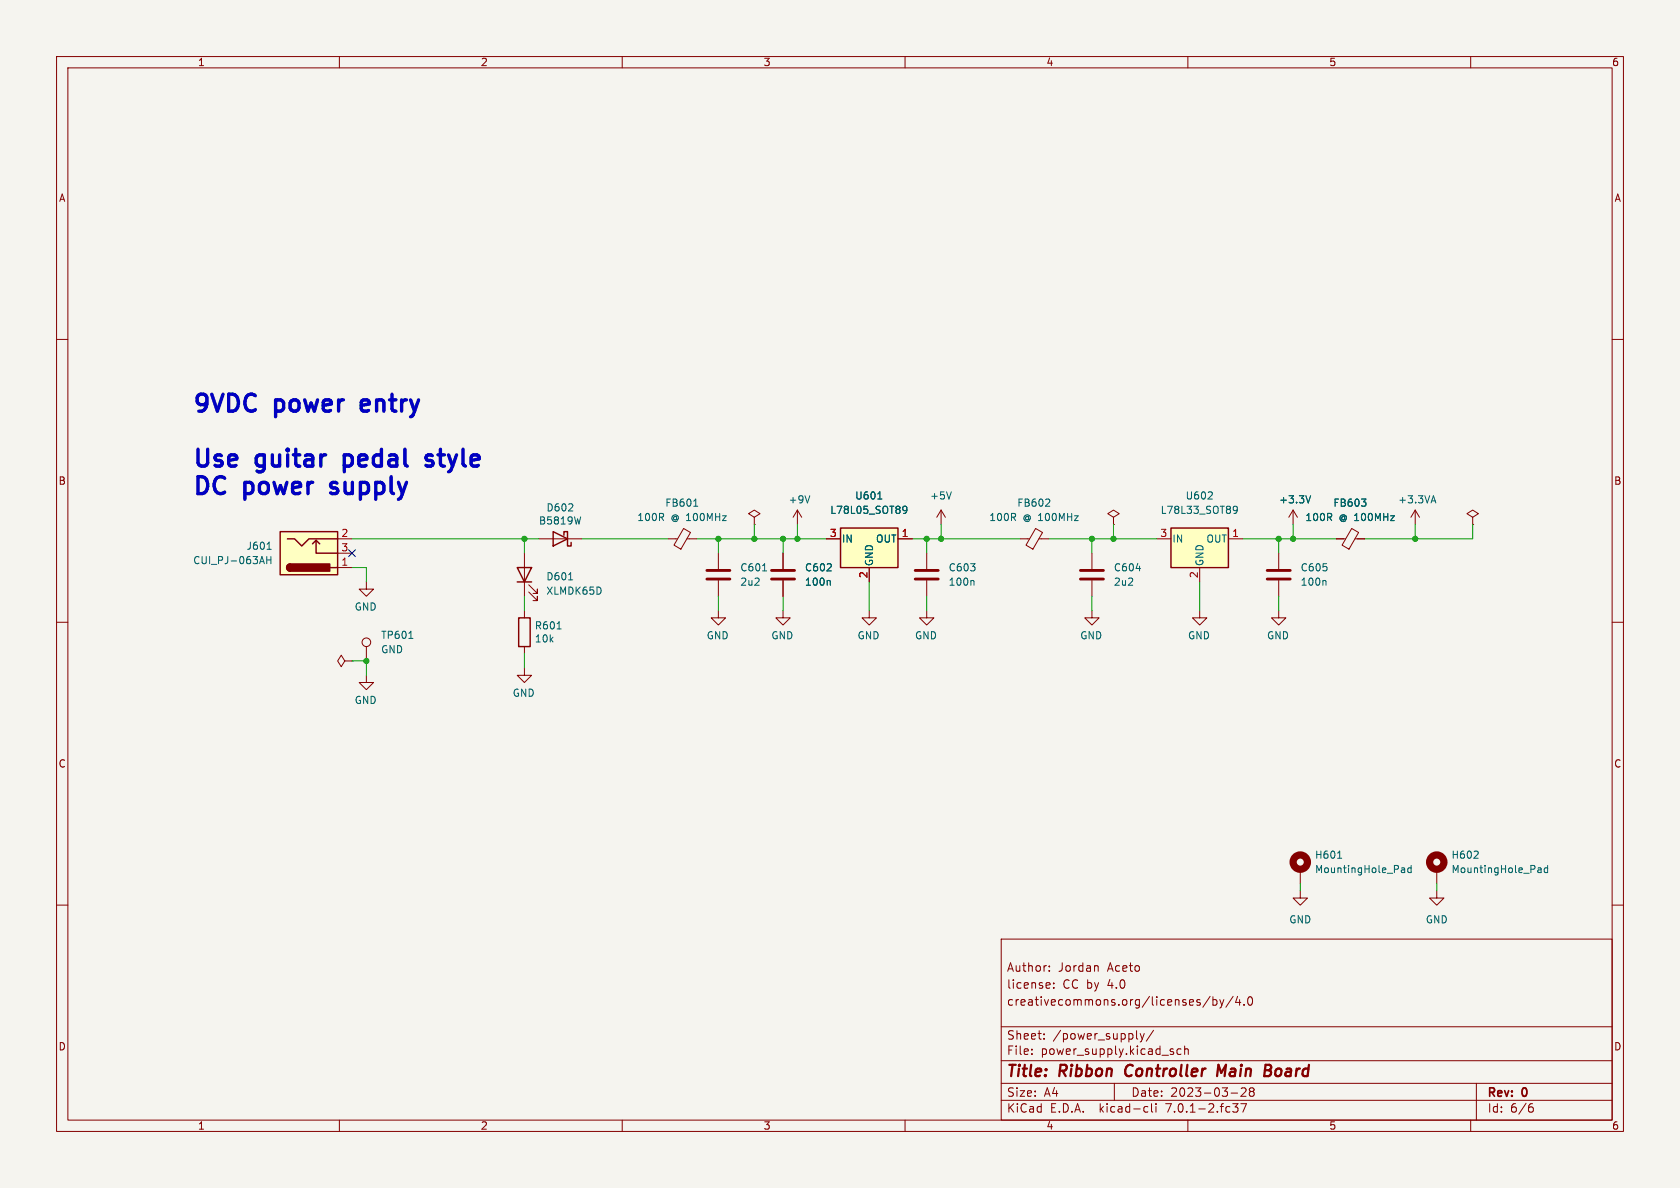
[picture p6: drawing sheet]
<svg xmlns="http://www.w3.org/2000/svg" width="297mm" height="210mm" viewBox="0 0 297 210" stroke-linecap="round" stroke-linejoin="round" font-family="sans-serif">
<path d="M0 0h297v210h-297z" fill="#f5f4ef" stroke="#f5f4ef" stroke-width=".18"/>
<g fill="none" stroke="#840000" stroke-width=".18">
<path d="M10 10h277v190h-277zM12 12h273v186h-273zM60 10v2M110 10v2M160 10v2M210 10v2M260 10v2M10 60h2M285 60h2M59.7 95.3h2.5M59.7 97.8h2.5M92.7 97.8v7.6"/>
<path d="M95.2 95.3h7.7M118.1 95.3h1.7M120.9 93.4l1.2 .7-1.7 3-1.2-.7zM121.4 95.3h1.8M127 97.8v2.8M133.3 91.4l1.1-.6-1.1-.6-1 .6 1 .6v1.3M133.3 92.7h.1M138.4 97.8v2.8M141 90.2l-.8 1.2M141 90.2v2.5M141 90.2l.7 1.2M146 95.3h2.6"/>
<path d="M158.7 95.3h2.6M163.8 97.8v2.8M166.4 90.2l-.8 1.2M166.4 90.2v2.5M166.4 90.2l.7 1.2M180.3 95.3h1.7M183.1 93.4l1.2 .7-1.7 3-1.2-.7zM183.7 95.3h1.7M193 97.8v2.8M196.8 91.4l1.1-.6-1.1-.6-1 .6 1 .6v1.3M196.8 92.7h.1M204.5 95.3h2.5"/>
<path d="M217.2 95.3h2.5M226.1 97.8v2.8M228.6 90.2l-.8 1.2M228.6 90.2v2.5M228.6 90.2l.8 1.2M236.2 95.3h1.7M239 93.4l1.2 .7-1.7 3-1.2-.7zM239.5 95.3h1.8M250.2 90.2l-.8 1.2M250.2 90.2v2.5M250.2 90.2l.8 1.2M260.3 91.4l1.1-.6-1.1-.6-1 .6 1 .6v1.3"/>
<path d="M260.3 92.7h.1M10 110h2M59.7 100.3h2.5M61 116.8l-.7-1-.6 1 .6 1.1 .7-1.1h1.2M62.2 116.8h.1M64.8 102.9v1.2h-1.3l1.3 1.3 1.2-1.3h-1.2M64.8 119.4v1.3h-1.3l1.3 1.2 1.2-1.2h-1.2M64.8 114.3v2.5M92.7 118.1v1.3h-1.3l1.3 1.3 1.3-1.3h-1.3M92.7 108v1.2M92.7 114.3v1.3M93.5 104.6l1.5 1.6v-.8v.8h-.8"/>
<path d="M93.5 103.4l1.5 1.5v-.8v.8h-.8M127 108v1.2h-1.3l1.3 1.3 1.3-1.3h-1.3M127 102.6v2.8M138.4 108v1.2h-1.2l1.2 1.3 1.3-1.3h-1.3M138.4 102.6v2.8M153.7 108v1.2h-1.3l1.3 1.3 1.2-1.3h-1.2M153.7 100.3v2.6M163.8 108v1.2h-1.2l1.2 1.3 1.3-1.3h-1.3M163.8 102.6v2.8M193 108v1.2h-1.2l1.2 1.3 1.3-1.3h-1.3M193 102.6v2.8M212.1 108v1.2h-1.3l1.3 1.3 1.3-1.3h-1.3"/>
<path d="M212.1 100.3v2.6M226.1 108v1.2h-1.3l1.3 1.3 1.2-1.3h-1.2M226.1 102.6v2.8M285 110h2M10 160h2M229.9 157.5v1.3h1.2l-1.2 1.2-1.3-1.2h1.3M229.9 153.7v2.5M254 157.5v1.3h1.3l-1.3 1.2-1.3-1.2h1.3M254 153.7v2.5M285 160h2M177 166h108v32h-108zM185.5 171.6v.1"/>
<path d="M185.5 170.8v.1M185.6 173.8v.3l-.7 .1M186.3 174.6v.1M186.3 173.8v.1M193.9 170.7l.2 .2v.8M213.9 176.1l-1.3 2M214.4 176.2v1.5M214.4 176.8l.5-.1 .2 .3v.4l-.1 .2h-.6M215.6 176.7l.4 1M216 177.7l-.1 .4-.3 .1M216.4 176.7l-.4 1M218 176.1l-1.3 2"/>
<path d="M218.8 176.1l-.4 1.1h1M219.1 176.7v1M219.9 177.6v.1M220.7 176.3l.2-.1a.81 .81 0 0 1 .6 .6 .81 .81 0 0 1-.3 .8l-.1 .1a.81 .81 0 0 1-.4-1.4zM60 198v2M110 198v2M160 198v2M177 194.5h108M177 191.5h108M177 187.5h108M177 181.5h108M182.4 186.3v.1"/>
<path d="M182.4 185.5v.1M184.6 183.6v.1M184.6 182.8v.1M197 191.5v3M200.9 183.5l.2 .2M201.6 182.7l.3 1M201.9 183.7l-.1 .4-.2 .1M202.3 182.7l-.4 1M202.5 195.6l.4 .1M202.9 196.5l-.4 .1M203.6 195.1v1.3l.2 .2M203.9 182.1l-1.3 2"/>
<path d="M204.4 195.1v.1M204.4 195.6v1M207.3 185.9l.2 .2-.2 .3M207.3 185.4l.1 .1M208.8 185.5l-.4-.1-.3 .3v.4l.1 .2h.6M209.4 185.5l.2-.1 .4 .1 .1 .9M209.4 184.9v1.5M210 198v2M217.6 193.2h1.2M217.9 195.1h1l-.5 .6 .4 .1v.7l-.2 .1h-.5l-.2-.1M219.4 195.1h1l-.7 1.5M219.4 192.4l.6-.1 .2 .1 .1 .3-.9 1.1h.9"/>
<path d="M221.1 192.9l-.2-.2 .2-.4h.3l.3 .3-.3 .3M221.1 192.9l-.2 .3v.5l.2 .1h.3l.3-.3-.1-.4-.2-.2M221.1 192.9h.3M260 198v2M261 191.5v6.5M270.5 195.7h.4l.2 .3-.1 .5-.5 .1M270.9 195.1l-.4 .1"/>
<circle cx="64.8" cy="113.5" r=".76"/>
</g>
<path d="M199.1 188.7l-.2 .7 .1 .4M215.9 189.7l-.5-1.5-.2 2M223.6 189.2h.7M223.7 188.2h.7l.3 .2M224.3 189.2l.3 .1 .1 .3M224.7 189.9l-.4 .3h-.8M224.7 188.8l-.4 .4" fill="none" stroke="#840000" stroke-width=".4"/>
<path d="M125 102.4h4M125 100.8h4M136.4 102.4h4.1M136.4 100.8h4.1M161.8 102.4h4.1M161.8 100.8h4.1M191 102.4h4.1M191 100.8h4.1M224 102.4h4.1M224 100.8h4.1" fill="none" stroke="#840000" stroke-width=".51"/>
<g fill="none" stroke="#006464" stroke-width=".18">
<path d="M46.3 98.4l.4 1.2M47.2 98.4v1.2M47.2 99h.7M47.2 97.1h.7M47.9 98.4v1.2M102.7 91.4l-.3 1.2M122.6 89.5h.8M143.2 87.6l-.5 1.3M155.2 88.2h.7M159.7 89.5h.4l.2 .1a.84 .84 0 0 1-.3 1.2h-.3M160.3 90l-.2 .3-.4-.1M168.2 86.9l-.4 1.3"/>
<path d="M185.5 88.3l.1 .2-.1 .3-.7 .7h.8M213.5 88.2h.8M214.3 87.1v.4M218.1 89.5h.4l.2 .1a.84 .84 0 0 1-.3 1.2h-.3M218.7 90l-.2 .3-.4-.1M231.7 87.6l-.4 1.3M240.7 88.2h.8l-.4 .5M241.4 88.8v.6M253.1 88.5h.6M253.4 87.6l.4 1.3M72.3 112.9h.7M98.5 111.2h.7"/>
<path d="M100.5 102.5h.7M134.8 100.9h.7M146.6 102.6l.2 .2v.7M172 102.6l.2 .2v.7M234.2 102.6l.2 .2v.7M236.5 151.7h.7M247.9 153.4l.4 .1v.8M248.3 154.2l-.4 .1M248.3 153.7l-.4 .1M249.5 153.5l-.4-.1-.2 .3 .1 .5h.5M249.5 153v1.3M260.5 151.7h.8"/>
<path d="M261.3 150.6v.4M272 153.4h.3l.2 .2v.7M272.5 154.2l-.5 .1M272.5 153.7l-.5 .1M273.6 153.5l-.4-.1-.2 .3 .1 .5h.5M273.6 153v1.3"/>
</g>
<g fill="none" stroke="#840000" stroke-width="1.3">
<circle cx="229.9" cy="152.4" r="1.27"/>
<circle cx="254" cy="152.4" r="1.27"/>
</g>
<g fill="#ffffc2" stroke="#ffffc2" stroke-width=".18">
<path d="M207 93.3h10.2v7h-10.2z"/>
<path d="M148.6 93.3h10.1v7h-10.1z"/>
<path d="M49.5 94h10.2v7.6h-10.2z"/>
</g>
<g fill="none" stroke="#840000" stroke-width=".25">
<path d="M49.5 94h10.2v7.6h-10.2zM50.8 95.3h1.3l1.2 1.2 1.3-1.2h5.1M51.3 99.7a.64 .64 0 0 0-.6 .6 .64 .64 0 0 0 .6 .7M55.2 96.1l.7-.6v2.3h3.8M55.9 95.5l.6 .6M97.8 94l2.5 1.3-2.5 1.2zM99.7 94.6v-.6h.6v2.5h.7v-.6M148.6 93.3h10.1v7h-10.1zM207 93.3h10.2v7h-10.2zM58.4 100.3h1.3M91.4 100.3h2.6l-1.3 2.6zM91.4 102.9h2.6"/>
<path d="M91.7 109.2h2v5.1h-2z"/>
</g>
<g fill="#840000" stroke="#840000" stroke-width=".25">
<path d="M50.9 99.9l.4-.2v1.3a.64 .64 0 0 1-.6-.4 .64 .64 0 0 1 .2-.7z"/>
<path d="M51.3 99.7h7v1.3h-7z"/>
</g>
<path d="M75.3 82.3l.3 .1h.5M76.1 80.4h-.4l-.3 .1-.1 .3 .1 .5 .7 .1" fill="none" stroke="#0000c2" stroke-width=".6"/>
<g fill="none" stroke="#009600" stroke-width=".18">
<path d="M62.2 95.3h33M92.7 95.3v2.5M102.9 95.3h15.2M123.2 95.3h22.8M127 95.3v2.5M133.3 92.7v2.6M138.4 95.3v2.5M141 92.7v2.6M161.3 95.3h19M163.8 95.3v2.5M166.4 92.7v2.6M185.4 95.3h19.1"/>
<path d="M193 95.3v2.5M196.8 92.7v2.6M219.7 95.3h16.5M226.1 95.3v2.5M228.6 92.7v2.6M250.2 92.7v2.6M260.3 92.7v2.6h-19M62.2 100.3h2.6v2.6M62.2 116.8h2.6v2.6M92.7 105.4v2.6M92.7 115.6v2.5M127 105.4v2.6"/>
<path d="M138.4 105.4v2.6M153.7 102.9v5.1M163.8 105.4v2.6M193 105.4v2.6M212.1 102.9v5.1M226.1 105.4v2.6M229.9 156.2v1.3M254 156.2v1.3"/>
</g>
<path d="M61.6 97.2l1.2 1.2M62.8 97.2l-1.2 1.2" fill="none" stroke="#000084" stroke-width=".18"/>
<g fill="#009600" stroke="#009600" stroke-width=".18">
<circle cx="196.8" cy="95.3" r=".46"/>
<circle cx="193" cy="95.3" r=".46"/>
<circle cx="250.2" cy="95.3" r=".46"/>
<circle cx="226.1" cy="95.3" r=".46"/>
<circle cx="228.6" cy="95.3" r=".46"/>
<circle cx="166.4" cy="95.3" r=".46"/>
<circle cx="163.8" cy="95.3" r=".46"/>
<circle cx="138.4" cy="95.3" r=".46"/>
<circle cx="127" cy="95.3" r=".46"/>
<circle cx="141" cy="95.3" r=".46"/>
<circle cx="133.3" cy="95.3" r=".46"/>
<circle cx="92.7" cy="95.3" r=".46"/>
<circle cx="64.8" cy="116.8" r=".46"/>
</g>
<g font-size="4.2" fill="#0000c2">
<text x="34.3" y="73">9VDC</text>
<text x="48.9" y="73">power</text>
<text x="65.1" y="73">entry</text>
<text x="34.3" y="82.8">Use</text>
<text x="45.6" y="82.8">guitar</text>
<text x="61.9" y="82.8">pedal</text>
<text x="77.4" y="82.8">style</text>
<text x="34.3" y="87.6">DC</text>
<text x="43.5" y="87.6">power</text>
<text x="59.7" y="87.6">supply</text>
</g>
<g font-size="2.8" fill="#840000">
<text x="178" y="190.8">Title:</text>
<text x="187.4" y="190.8">Ribbon</text>
<text x="199.6" y="190.8">Controller</text>
<text x="216.5" y="190.8">Main</text>
<text x="225.4" y="190.8">Board</text>
</g>
<g font-size="2.1" fill="#840000">
<text x="178" y="171.9">Author:</text>
<text x="187.1" y="171.9">Jordan</text>
<text x="195.8" y="171.9">Aceto</text>
<text x="178" y="177.9">creativecommons.org/licenses/by/4.0</text>
<text x="178" y="174.9">license:</text>
<text x="187.9" y="174.9">CC by</text>
<text x="195.8" y="174.9">4.0</text>
<text x="178" y="183.9">Sheet:</text>
<text x="186.2" y="183.9">/power_supply/</text>
<text x="178" y="186.6">File:</text>
<text x="184" y="186.6">power_supply.kicad_sch</text>
<text x="178" y="196.8">KiCad</text>
<text x="178" y="194">Size:</text>
<text x="184.6" y="194">A4</text>
<text x="185.7" y="196.8">E.D.A.</text>
<text x="194.4" y="196.8">kicad-cli</text>
<text x="200" y="194">Date:</text>
<text x="206.2" y="196.8">7.0.1-2.fc37</text>
<text x="206.9" y="194">2023-03-28</text>
<text x="263" y="194.2">Rev:</text>
<text x="263" y="196.8">Id:</text>
<text x="267" y="196.8">6/6</text>
<text x="269.2" y="194.2">0</text>
</g>
<g font-size="1.8" fill="#840000">
<text x="35" y="11.8">1</text>
<text x="85" y="11.8">2</text>
<text x="135" y="11.8">3</text>
<text x="185" y="11.8">4</text>
<text x="235" y="11.8">5</text>
<text x="285" y="11.8">6</text>
<text x="10.4" y="35.8">A</text>
<text x="285.4" y="35.8">A</text>
<text x="10.3" y="85.8">B</text>
<text x="285.3" y="85.8">B</text>
<text x="10.3" y="135.8">C</text>
<text x="285.3" y="135.8">C</text>
<text x="10.3" y="185.8">D</text>
<text x="285.3" y="185.8">D</text>
<text x="35" y="199.8">1</text>
<text x="85" y="199.8">2</text>
<text x="135" y="199.8">3</text>
<text x="185" y="199.8">4</text>
<text x="235" y="199.8">5</text>
<text x="285" y="199.8">6</text>
</g>
<g font-size="1.8" fill="#006464">
<text x="117.6" y="89.7">FB601</text>
<text x="139.4" y="89.1">+9V</text>
<text x="151.1" y="88.5">U601</text>
<text x="164.4" y="88.5">+5V</text>
<text x="179.8" y="89.7">FB602</text>
<text x="209.5" y="88.5">U602</text>
<text x="226.1" y="89.1">+3.3V</text>
<text x="235.7" y="89.7">FB603</text>
<text x="247.1" y="89.1">+3.3VA</text>
<text x="95.2" y="92.9">B5819W</text>
<text x="96.5" y="90.6">D602</text>
<text x="112.6" y="92.3">100R</text>
<text x="118.6" y="92.3">@ 100MHz</text>
<text x="146.7" y="91">L78L05_SOT89</text>
<text x="174.8" y="92.3">100R</text>
<text x="180.8" y="92.3">@ 100MHz</text>
<text x="205.1" y="91">L78L33_SOT89</text>
<text x="230.7" y="92.3">100R</text>
<text x="236.7" y="92.3">@ 100MHz</text>
<text x="34.1" y="99.9">CUI_PJ-063AH</text>
<text x="43.5" y="97.3">J601</text>
<text x="130.8" y="101.2">C601</text>
<text x="142.2" y="101.2">C602</text>
<text x="148.8" y="96.1">IN</text>
<text x="154.5" y="100.1" transform="rotate(-90 154.5 100.1)">GND</text>
<text x="154.7" y="96.1">OUT</text>
<text x="167.6" y="101.2">C603</text>
<text x="196.9" y="101.2">C604</text>
<text x="207.3" y="96.1">IN</text>
<text x="212.9" y="100.1" transform="rotate(-90 212.9 100.1)">GND</text>
<text x="213.2" y="96.1">OUT</text>
<text x="229.9" y="101.2">C605</text>
<text x="96.5" y="102.7">D601</text>
<text x="96.5" y="105.3">XLMDK65D</text>
<text x="130.8" y="103.7">2u2</text>
<text x="142.2" y="103.7">100n</text>
<text x="167.6" y="103.7">100n</text>
<text x="196.9" y="103.7">2u2</text>
<text x="229.9" y="103.7">100n</text>
<text x="62.6" y="108.1">GND</text>
<text x="67.3" y="113.1">TP601</text>
<text x="94.5" y="111.4">R601</text>
<text x="94.5" y="113.7">10k</text>
<text x="124.9" y="113.2">GND</text>
<text x="136.3" y="113.2">GND</text>
<text x="151.5" y="113.2">GND</text>
<text x="161.7" y="113.2">GND</text>
<text x="190.9" y="113.2">GND</text>
<text x="210" y="113.2">GND</text>
<text x="223.9" y="113.2">GND</text>
<text x="67.3" y="115.6">GND</text>
<text x="62.6" y="124.6">GND</text>
<text x="90.6" y="123.3">GND</text>
<text x="232.4" y="152">H601</text>
<text x="232.4" y="154.5">MountingHole_Pad</text>
<text x="256.5" y="152">H602</text>
<text x="256.5" y="154.5">MountingHole_Pad</text>
<text x="227.9" y="163.4">GND</text>
<text x="252" y="163.4">GND</text>
</g>
<g font-size="1.8" fill="#a90000">
<text x="60.3" y="95">2</text>
<text x="146.7" y="95">3</text>
<text x="159.4" y="95">1</text>
<text x="205.1" y="95">3</text>
<text x="217.8" y="95">1</text>
<text x="60.3" y="100.1">1</text>
<text x="60.3" y="97.5">3</text>
<text x="153.4" y="102.3" transform="rotate(-90 153.4 102.3)">2</text>
<text x="211.8" y="102.3" transform="rotate(-90 211.8 102.3)">2</text>
</g>
</svg>
